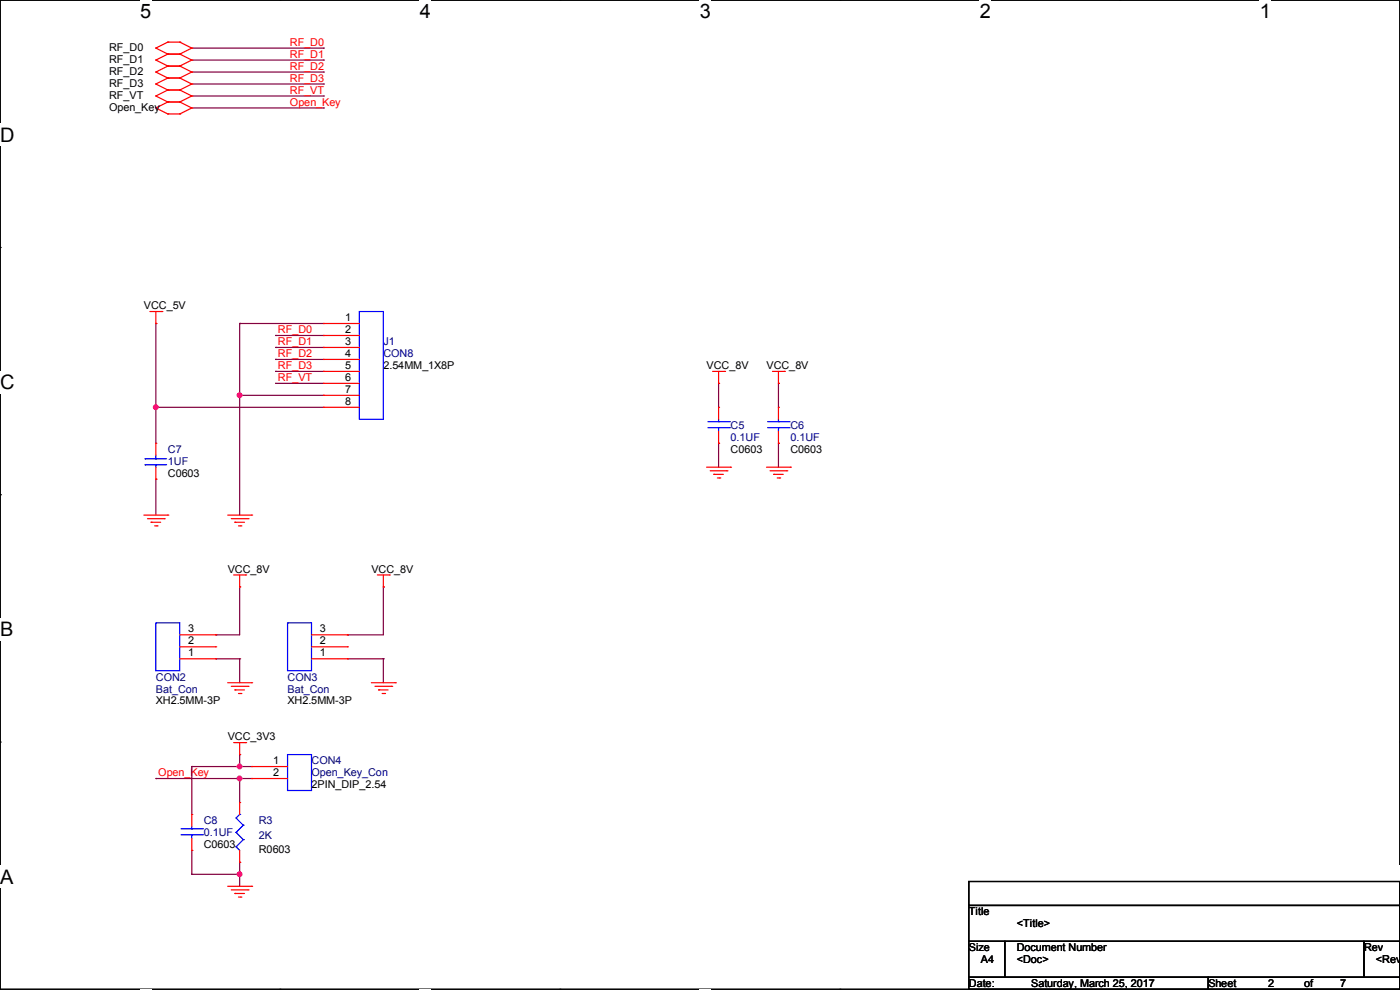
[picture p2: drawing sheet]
<svg xmlns="http://www.w3.org/2000/svg" width="297mm" height="210mm" viewBox="0 0 297 210" stroke-linecap="round" stroke-linejoin="round" font-family="sans-serif">
<path d="M0 0h297v209.8h-297z" fill="none" stroke="#000" stroke-width=".25"/>
<g fill="#fff">
<path d="M29.7 0h2.4v4.8h-2.4z"/>
<path d="M29.7 209.8h2.4v.2h-2.4z"/>
</g>
<path d="M59.4 0h.1M59.4 209.8h.1" fill="none" stroke="#000" stroke-width=".25"/>
<g fill="#fff">
<path d="M89.1 0h2.3v4.8h-2.3z"/>
<path d="M89.1 209.8h2.3v.2h-2.3z"/>
</g>
<path d="M118.8 0h.1M118.8 209.8h.1" fill="none" stroke="#000" stroke-width=".25"/>
<g fill="#fff">
<path d="M148.5 0h2.3v4.8h-2.3z"/>
<path d="M148.5 209.8h2.3v.2h-2.3z"/>
</g>
<path d="M178.2 0h.1M178.2 209.8h.1" fill="none" stroke="#000" stroke-width=".25"/>
<g fill="#fff">
<path d="M207.9 0h2.3v4.8h-2.3z"/>
<path d="M207.9 209.8h2.3v.2h-2.3z"/>
</g>
<path d="M237.6 0h.1M237.6 209.8h.1" fill="none" stroke="#000" stroke-width=".25"/>
<g fill="#fff">
<path d="M267.3 0h2.3v4.8h-2.3z"/>
<path d="M267.3 209.8h2.3v.2h-2.3z"/>
<path d="M0 26.2h3.1v4.8h-3.1z"/>
<path d="M0 78.7h3.1v4.7h-3.1z"/>
</g>
<path d="M0 52.5h.1M297 52.5h.1" fill="none" stroke="#000" stroke-width=".25"/>
<path d="M0 131.1h2.9v4.8h-2.9z" fill="#fff"/>
<path d="M0 104.9h.1M297 104.9h.1" fill="none" stroke="#000" stroke-width=".25"/>
<g fill="#fff">
<path d="M0 183.6h2.9v4.7h-2.9z"/>
<path d="M296.9 183.6h.1v4.7h-.1z"/>
</g>
<path d="M0 157.4h.1M297 157.4h.1M205.5 187h91.5v5.1h-91.5zM205.5 192.1h91.5v7.6h-91.5zM205.5 199.7h7.6v7.6h-7.6zM213.1 199.7h76.2v7.6h-76.2zM289.3 199.7h7.7v7.6h-7.7zM205.5 207.3h50.8v2.5h-50.8zM256.3 207.3h40.7v2.5h-40.7z" fill="none" stroke="#000" stroke-width=".25"/>
<g fill="none" stroke="#800040" stroke-width=".25">
<path d="M40.7 10.2h27.9M40.7 12.7h27.9M40.7 15.3h27.9M40.7 17.8h27.9M68.6 10.2h.1M68.6 12.7h.1M68.6 15.3h.1M68.6 17.8h.1M40.7 20.4h27.9M40.7 22.9h27.9M68.6 20.4h.1M68.6 22.9h.1"/>
<path d="M33.1 68.6h.1M33.1 68.6v25.4M50.8 68.6h.1M50.8 68.6h17.8M50.8 68.6v40.7M58.5 71.2h.1M58.5 73.7h.1M58.5 76.2h.1M58.5 78.8h.1M58.5 71.2h10.1M58.5 73.7h10.1M58.5 76.2h10.1"/>
<path d="M58.5 78.8h10.1M33.1 86.4h.1M33.1 86.4h35.5M50.8 83.9h.1M50.8 83.9h17.8M58.5 81.3h.1M58.5 81.3h10.1M152.4 81.3h.1M152.4 94h.1M152.4 81.3v5.1M152.4 94v5.1M165.1 81.3h.1"/>
<path d="M165.1 94h.1M165.1 81.3v5.1M165.1 94v5.1M33.1 101.6h.1M33.1 101.6v7.7M45.8 139.7h.1M45.8 134.7h.1M45.8 139.7h5M50.8 139.7h.1M50.8 124.5h.1M50.8 124.5v10.2h-5M50.8 139.7v5.1"/>
<path d="M73.7 139.7h.1M73.7 134.7h.1M73.7 139.7h7.6M81.3 139.7h.1M81.3 124.5h.1M81.3 124.5v10.2h-7.6M81.3 139.7v5.1M33.1 165.1h.1M33.1 165.1h20.3M40.7 162.6h.1M40.7 162.6h12.7M40.7 162.6v10.2"/>
<path d="M50.8 162.6h.1M50.8 160.1h.1M50.8 165.1h.1M50.8 160.1v2.5M50.8 165.1v5.1M40.7 180.4h.1M40.7 185.5h.1M40.7 180.4v5.1M40.7 185.5h10.1M50.8 185.5h.1M50.8 182.9h.1M50.8 182.9v5.1"/>
</g>
<g fill="#f0f" stroke="#f0f" stroke-width=".25">
<circle cx="50.8" cy="83.8" r=".49"/>
<circle cx="33" cy="86.4" r=".49"/>
<circle cx="50.8" cy="165.1" r=".49"/>
<circle cx="50.8" cy="185.4" r=".49"/>
<circle cx="50.8" cy="162.6" r=".49"/>
</g>
<g fill="none" stroke="#f00" stroke-width=".25">
<path d="M33.1 10.2h.1M33.1 12.7h.1M33.1 15.3h.1M33.1 17.8h.1M33.1 10.2l2.5 1.3M33.1 12.7l2.5 1.3M33.1 15.3l2.5 1.3M33.1 17.8l2.5 1.3M35.6 8.9h.1M35.6 11.5h.1M35.6 14h.1M35.6 16.6h.1"/>
<path d="M35.6 19.1h.1M35.6 8.9l-2.5 1.3M35.6 8.9h2.5M35.6 11.5h2.5M35.6 11.5l-2.5 1.2M35.6 14h2.5M35.6 14l-2.5 1.3M35.6 16.6h2.5M35.6 16.6l-2.5 1.2M35.6 19.1h2.5M35.6 19.1l-2.5 1.3M38.1 8.9h.1"/>
<path d="M38.1 11.5h.1M38.1 14h.1M38.1 16.6h.1M38.1 19.1h.1M38.1 8.9l2.6 1.3M38.1 11.5l2.6 1.2M38.1 14l2.6 1.3M38.1 16.6l2.6 1.2M38.1 19.1l2.6 1.3M40.7 10.2h.1M40.7 12.7h.1M40.7 15.3h.1"/>
<path d="M40.7 17.8h.1M40.7 10.2l-2.6 1.3M40.7 12.7l-2.6 1.3M40.7 15.3l-2.6 1.3M40.7 17.8l-2.6 1.3M33.1 20.4h.1M33.1 22.9h.1M33.1 20.4l2.5 1.2M33.1 22.9l2.5 1.3M35.6 21.6h.1M35.6 24.2h.1M35.6 21.6h2.5"/>
<path d="M35.6 21.6l-2.5 1.3M35.6 24.2h2.5M38.1 21.6h.1M38.1 24.2h.1M38.1 21.6l2.6 1.3M40.7 20.4h.1M40.7 22.9h.1M40.7 20.4l-2.6 1.2M40.7 22.9l-2.6 1.3M31.8 66.1h2.5M33.1 68.6h.1M33.1 66.1v2.5"/>
<path d="M34.3 66.1h.1M68.6 68.6h.1M68.6 71.2h.1M68.6 73.7h.1M68.6 76.2h.1M68.6 78.8h.1M68.6 78.8h7.6M68.6 68.6h7.6M68.6 71.2h7.6M68.6 73.7h7.6M68.6 76.2h7.6M151.2 78.8h2.5"/>
<path d="M152.4 78.8v2.5M153.7 78.8h.1M163.9 78.8h2.5M165.1 78.8v2.5M166.4 78.8h.1M33.1 94h.1M33.1 94v2.6M33.1 99.1v2.5M68.6 81.3h.1M68.6 83.9h.1M68.6 86.4h.1M68.6 81.3h7.6"/>
<path d="M68.6 83.9h7.6M68.6 86.4h7.6M149.9 99.1h5.1M150.7 99.9h3.5M152.4 81.3h.1M152.4 86.4h.1M152.4 94h.1M152.4 86.4v2.5M152.4 91.5v2.5M154.2 99.9h.1M155 99.1h.1M162.6 99.1h5.1"/>
<path d="M163.4 99.9h3.5M165.1 81.3h.1M165.1 86.4h.1M165.1 94h.1M165.1 86.4v2.5M165.1 91.5v2.5M166.9 99.9h.1M167.7 99.1h.1M30.5 109.3h5.1M31.3 110h3.5M32 110.8h.1M32 110.8h2.1"/>
<path d="M32.8 111.5h.5M33.1 101.6h.1M33.3 111.5h.1M34.8 110h.1M35.6 109.3h.1M48.3 109.3h5.1M49.1 110h3.5M49.8 110.8h.1M49.8 110.8h2.1M50.6 111.5h.5M51.1 111.5h.1M52.6 110h.1"/>
<path d="M53.4 109.3h.1M151.4 100.6h.1M151.4 100.6h2.1M152.2 101.4h.5M152.7 101.4h.1M164.1 100.6h.1M164.1 100.6h2.1M164.9 101.4h.5M165.4 101.4h.1M38.1 139.7h7.7M38.1 137.2h7.7M38.1 134.7h7.7"/>
<path d="M45.8 139.7h.1M45.8 137.2h.1M45.8 134.7h.1M49.6 122h2.5M50.8 124.5h.1M50.8 122v2.5M52.1 122h.1M66.1 139.7h7.6M66.1 137.2h7.6M66.1 134.7h7.6M73.7 139.7h.1M73.7 137.2h.1"/>
<path d="M73.7 134.7h.1M80.1 122h2.5M81.3 124.5h.1M81.3 122v2.5M82.6 122h.1M48.3 144.8h5.1M49.1 145.6h3.5M49.6 157.5h2.5M49.8 146.3h.1M49.8 146.3h2.1M50.6 147.1h.5M50.8 157.5v2.6"/>
<path d="M51.1 147.1h.1M52.1 157.5h.1M52.6 145.6h.1M53.4 144.8h.1M78.8 144.8h5.1M79.5 145.6h3.6M80.3 146.3h.1M80.3 146.3h2M81.1 147.1h.5M81.6 147.1h.1M83.1 145.6h.1M83.9 144.8h.1"/>
<path d="M40.7 172.8h.1M40.7 172.8v2.5M40.7 177.8v2.6M50.8 160.1h.1M50.8 170.2h.1M50.8 170.2v2.6M53.4 162.6h.1M53.4 165.1h.1M53.4 162.6h7.6M53.4 165.1h7.6M40.7 180.4h.1M48.3 188h5.1"/>
<path d="M49.1 188.8h3.5M49.8 189.5h.1M49.8 189.5h2.1M50.6 190.3h.5M50.8 182.9h.1M50.8 180.4v2.5M51.1 190.3h.1M52.6 188.8h.1M53.4 188h.1"/>
</g>
<g fill="none" stroke="#00f" stroke-width=".25">
<path d="M76.2 66.1h5.1v22.8h-5.1zM30.8 97.3h.1M30.8 98.6h.1M30.8 97.3h4.5M30.8 98.6h4.5M33.1 98.6h.1M33.1 97.3h.1M33.1 96.6v.7M33.1 98.6v.5M150.2 90.7h4.5M150.2 89.5h4.5M152.4 89.5h.1"/>
<path d="M152.4 90.7h.1M152.4 88.9v.6M152.4 90.7v.8M154.7 90.7h.1M154.7 89.5h.1M162.9 90.7h4.5M162.9 89.5h4.5M165.1 89.5h.1M165.1 90.7h.1M165.1 88.9v.6M165.1 90.7v.8M167.4 90.7h.1"/>
<path d="M167.4 89.5h.1M33.1 132.1h5v10.2h-5zM61 132.1h5.1v10.2h-5.1zM38.4 177.1h4.6M38.4 175.8h4.6M40.7 175.8h.1M40.7 177.1h.1M40.7 175.3v.5M40.7 177.1v.7M43 177.1h.1M43 175.8h.1M50.1 179.6h.1"/>
<path d="M50.1 176.6h.1M50.1 173.5h.1M50.1 179.6l.7 .8M50.1 176.6l1.5 1.5M50.1 173.5l1.5 1.5M50.8 172.8h.1M50.8 172.8l-.7 .7M51.6 178.1h.1M51.6 175h.1M51.6 178.1l-1.5 1.5M51.6 175l-1.5 1.6M61 160.1h5.1v7.6h-5.1z"/>
</g>
<g font-size="4.2">
<text x="29.7" y="3.9">5</text>
<text x="89.1" y="3.9">4</text>
<text x="148.5" y="3.9">3</text>
<text x="207.9" y="3.9">2</text>
<text x="267.2" y="3.9">1</text>
<text x="0" y="30.1">D</text>
<text x="0" y="82.5">C</text>
<text x="0" y="135">B</text>
<text x="0" y="187.4">A</text>
<text x="297" y="187.4">A</text>
</g>
<g font-size="2.3">
<text x="23.2" y="10.8">RF_D0</text>
<text x="23.2" y="13.3">RF_D1</text>
<text x="23.2" y="15.8">RF_D2</text>
<text x="23.2" y="18.4">RF_D3</text>
<text x="23.2" y="20.9">RF_VT</text>
<text x="23.2" y="23.5">Open_Key</text>
<text x="30.5" y="65.6">VCC_5V</text>
<text x="73.2" y="68.1">1</text>
<text x="73.2" y="70.6">2</text>
<text x="73.2" y="73.2">3</text>
<text x="73.2" y="75.7">4</text>
<text x="73.2" y="78.2">5</text>
<text x="73.2" y="80.8">6</text>
<text x="73.2" y="83.3">7</text>
<text x="81.3" y="78.3">2.54MM_1X8P</text>
<text x="149.9" y="78.3">VCC_8V</text>
<text x="162.6" y="78.3">VCC_8V</text>
<text x="73.2" y="85.9">8</text>
<text x="35.6" y="101.2">C0603</text>
<text x="155" y="96.1">C0603</text>
<text x="167.7" y="96.1">C0603</text>
<text x="48.3" y="121.5">VCC_8V</text>
<text x="78.8" y="121.5">VCC_8V</text>
<text x="39.9" y="136.7">2</text>
<text x="39.9" y="134.1">3</text>
<text x="67.9" y="136.7">2</text>
<text x="67.9" y="134.1">3</text>
<text x="39.9" y="139.2">1</text>
<text x="67.9" y="139.2">1</text>
<text x="33.1" y="149.4">XH2.5MM-3P</text>
<text x="61" y="149.4">XH2.5MM-3P</text>
<text x="48.3" y="157.1">VCC_3V3</text>
<text x="58" y="162.1">1</text>
<text x="58" y="164.6">2</text>
<text x="66.1" y="167.2">2PIN_DIP_2.54</text>
<text x="43.2" y="179.9">C0603</text>
<text x="54.9" y="180.9">R0603</text>
<text x="205.5" y="194.1">Title</text>
<text x="215.7" y="196.7">&lt;Title&gt;</text>
<text x="205.5" y="201.8">Size</text>
<text x="215.7" y="201.8">Document Number</text>
<text x="289.4" y="201.8">Rev</text>
<text x="205.5" y="209.4">Date:</text>
<text x="208.1" y="204.3">A4</text>
<text x="215.7" y="204.3">&lt;Doc&gt;</text>
<text x="218.7" y="209.4">Saturday, March 25, 2017</text>
<text x="256.3" y="209.4">Sheet</text>
<text x="269" y="209.4">2</text>
<text x="276.7" y="209.4">of</text>
<text x="284.3" y="209.4">7</text>
<text x="291.9" y="204.3">&lt;RevC</text>
</g>
<g font-size="2.3" fill="#f00">
<text x="61.5" y="9.7">RF_D0</text>
<text x="61.5" y="12.2">RF_D1</text>
<text x="61.5" y="14.8">RF_D2</text>
<text x="61.5" y="17.3">RF_D3</text>
<text x="61.5" y="19.9">RF_VT</text>
<text x="61.5" y="22.4">Open_Key</text>
<text x="59" y="70.7">RF_D0</text>
<text x="59" y="73.2">RF_D1</text>
<text x="59" y="75.7">RF_D2</text>
<text x="59" y="78.3">RF_D3</text>
<text x="59" y="80.8">RF_VT</text>
<text x="33.6" y="164.6">Open_Key</text>
</g>
<g font-size="2.3" fill="#000080">
<text x="81.3" y="73.2">J1</text>
<text x="81.3" y="75.8">CON8</text>
<text x="155" y="91">C5</text>
<text x="155" y="93.6">0.1UF</text>
<text x="167.7" y="91">C6</text>
<text x="167.7" y="93.6">0.1UF</text>
<text x="35.6" y="96.1">C7</text>
<text x="35.6" y="98.6">1UF</text>
<text x="33.1" y="144.4">CON2</text>
<text x="33.1" y="146.9">Bat_Con</text>
<text x="61" y="144.4">CON3</text>
<text x="61" y="146.9">Bat_Con</text>
<text x="66.1" y="162.1">CON4</text>
<text x="66.1" y="164.7">Open_Key_Con</text>
<text x="43.2" y="174.8">C8</text>
<text x="43.2" y="177.4">0.1UF</text>
<text x="54.9" y="174.8">R3</text>
<text x="54.9" y="177.9">2K</text>
</g>
</svg>
